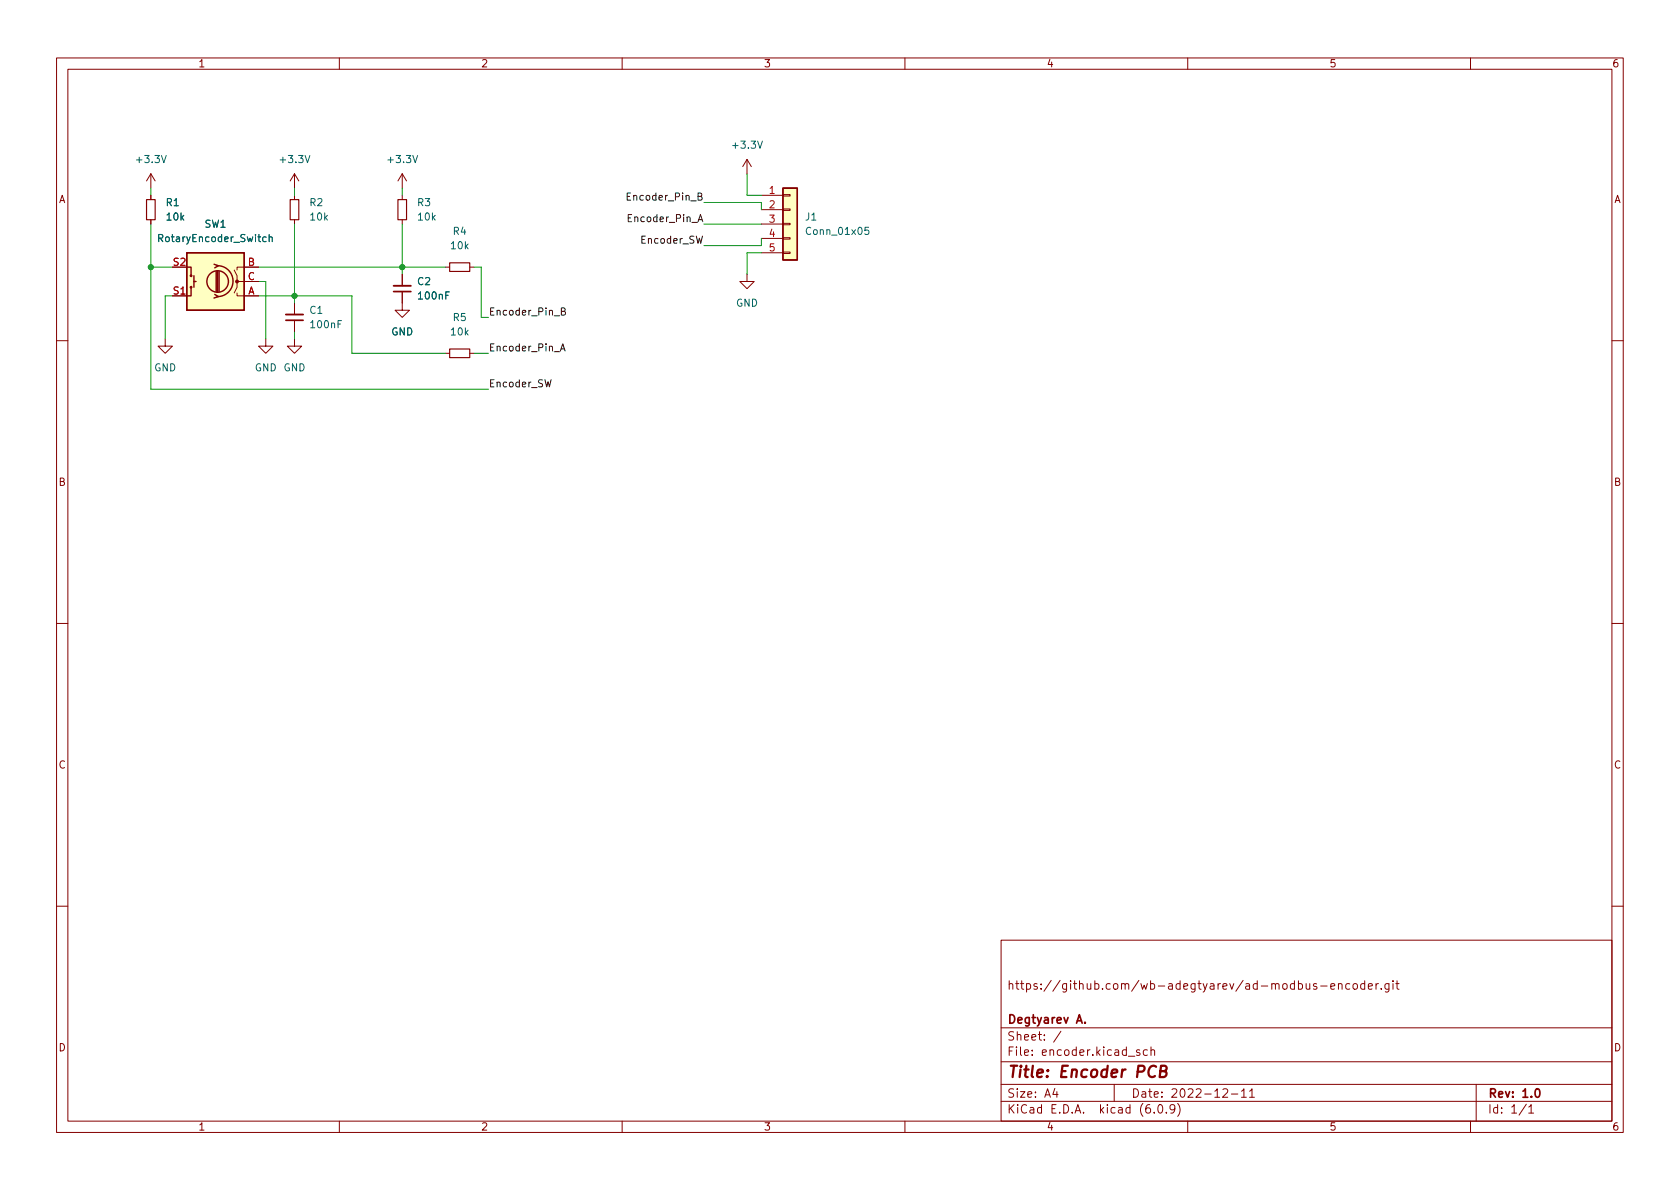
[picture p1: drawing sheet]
<svg xmlns="http://www.w3.org/2000/svg" width="297mm" height="210mm" viewBox="0 0 297 210" stroke-linecap="round" stroke-linejoin="round" font-family="sans-serif">
<g fill="none" stroke="#840000" stroke-width=".18">
<path d="M10 10.2h277v190.1h-277zM12 12.2h273v186.1h-273zM60 10.2v2M110 10.2v2M160 10.2v2M210 10.2v2M260 10.2v2M26.7 30.7l-.8 1.3M26.7 30.7v2.6M26.7 34.5v.8M26.7 38.9v.7M26.7 30.7l.7 1.3"/>
<path d="M52.1 30.7l-.8 1.3M52.1 30.7v2.6M52.1 34.5v.8M52.1 38.9v.7M52.1 30.7l.7 1.3M71.1 30.7v2.6M71.1 34.5v.8M71.1 38.9v.7M71.1 30.7l-.7 1.3M71.1 30.7l.8 1.3M132.1 28.2l-.8 1.3M132.1 28.2v2.5"/>
<path d="M132.1 28.2l.7 1.3M134.6 34.5h3.8M134.6 37.1h3.8M134.6 39.6h3.8M138.4 39.5h1.3v.2h-1.3zM138.4 37h1.3v.2h-1.3zM138.4 34.4h1.3v.3h-1.3zM29.2 59.9v1.3h1.3l-1.3 1.3-1.3-1.3h1.3M41.4 47.7l.5 1.1v1h3.8M41.9 51.8v.5h3.8M42.4 49.8h-.5v1l-.5 1M45.7 47.2h-3.8v.5"/>
<path d="M47 59.9v1.3h1.3l-1.3 1.3-1.3-1.3h1.3M52.1 59.9v1.3h1.2l-1.2 1.3-1.3-1.3h1.3M52.1 53.6v2M52.1 56.6v2.1M71.1 51.6v3.3h1.3l-1.3 1.2-1.3-1.2h1.3M71.1 48.5v2M78.7 47.2h.8M83.1 47.2h.7M132.1 48.5v1.3h1.2l-1.2 1.2-1.3-1.2h1.3M134.6 42.2h3.8M134.6 44.7h3.8M138.4 44.6h1.3v.2h-1.3z"/>
<path d="M138.4 42h1.3v.3h-1.3zM10 60.2h2M78.7 62.5h.8M83.1 62.5h.7M285 60.2h2M10 110.2h2M285 110.2h2M10 160.2h2M177 166.3h108v32h-108zM230.9 173.9l.1 1h.4l.2-.1M231.6 173.9v1M232.8 174l-.4-.1-.2 .2 .1 .3 .5 .1v.4h-.6"/>
<path d="M233.5 174.4h1.1M235.3 174.4l.7-.1-.1-.3-.4-.1-.2 .2 .1 .8h.5M236.6 174.1l.3-.2 .3 .1 .1 .9M236.6 173.9v1M238.6 174l-.4-.1-.3 .3v.4l.2 .3h.5M239.4 174l.3-.1 .3 .3v.4l-.3 .3h-.3l-.2-.3v-.4zM241.3 174l-.4-.1-.3 .3v.4l.1 .3h.6M241.3 173.4v1.5M241.9 174.4l.7-.1v-.3l-.5-.1-.2 .2 .1 .8h.6M243.3 173.9v1M243.7 173.9l-.3 .1-.1 .2M244.2 174.8v.1"/>
<path d="M245.6 173.9v1.2l-.3 .3h-.4M245.6 174l-.5-.1-.2 .3v.4l.1 .3h.6M246.3 173.4v.2M246.3 173.9v1M246.8 173.9h.6M247 173.4v1.3l.4 .2M285 160.2h2M60 198.3v2M110 198.3v2M160 198.3v2M177 194.8h108M177 191.8h108"/>
<path d="M177 187.8h108M177 181.8h108M186.5 192.5l-.4 1h1M186.9 193v1M187.6 182.4l-1.3 1.9M197 191.8v3M199.5 186.8h1.1M201.5 185.7l-.4-.1-.2 .2 .1 .3 .5 .1v.4h-.6M202.9 185.7l-.5-.1-.3 .3v.4l.2 .3h.6M203.5 185.8l.2-.2 .4 .1v.9M203.5 185.1v1.5M204.1 196.7v.1"/>
<path d="M204.9 195.4l.2-.1a.81 .81 0 0 1 .6 .7 .81 .81 0 0 1-.3 .8h-.2a.81 .81 0 0 1-.6-.6 .81 .81 0 0 1 .3-.8zM206.2 196.7v.1M207.7 196l-.3 .3h-.3l-.2-.3 .1-.6 .4-.1 .2 .2a.99 .99 0 0 1-.3 1.3h-.3M208.2 195.1a1.72 1.72 0 0 1 0 2.3M210 198.3v2M216.2 192.7l.6-.2 .2 .2 .1 .3-1 1h1M217.7 193.5h1.2M219.5 193l.4-.5v1.5M219.5 194h.9M220.9 193l.5-.5v1.5M220.9 194h.9M260 198.3v2"/>
<path d="M261 191.8v6.5M269.9 195.3l-1.3 1.9M270.3 195.8l.4-.5v1.5M270.3 196.8h.9"/>
</g>
<path d="M50.5 56.6h3.1M69.6 51.6h3M191.8 180.8v.1M271.6 192.6l.2-.1a.82 .82 0 0 1 .6 .7 .82 .82 0 0 1-.3 .8h-.2a.81 .81 0 0 1-.6-.6 .81 .81 0 0 1 .3-.8z" fill="none" stroke="#840000" stroke-width=".3"/>
<path d="M204.4 188.7a.88 .88 0 0 0-1-.1 .88 .88 0 0 0-.4 1 .69 .69 0 0 0 .4 .8 .69 .69 0 0 0 .8-.1M205.2 189.4l.8-.1a.46 .46 0 0 0 .3-.4 .46 .46 0 0 0-.3-.4h-.7l-.3 2h.8a.53 .53 0 0 0 .4-.5 .53 .53 0 0 0-.4-.6" fill="none" stroke="#840000" stroke-width=".4"/>
<path d="M25.9 35.3h1.5v3.6h-1.5zM51.3 35.3h1.5v3.6h-1.5zM70.4 35.3h1.5v3.6h-1.5zM79.5 46.5h3.6v1.5h-3.6zM79.5 61.7h3.6v1.5h-3.6z" fill="none" stroke="#840000" stroke-width=".2"/>
<path d="M50.5 55.6h3.1M69.6 50.5h3" fill="none" stroke="#840000" stroke-width=".33"/>
<g fill="#ffffc2" stroke="#ffffc2" stroke-width=".18">
<path d="M138.4 33.3h2.6v12.7h-2.6z"/>
<path d="M33 44.7h10.2v10.2h-10.2z"/>
</g>
<g fill="none" stroke="#840000" stroke-width=".25">
<path d="M138.4 33.3h2.6v12.7h-2.6zM33 44.7h10.2v10.2h-10.2zM33 47.2h.8v1.6M33.8 50.8v1.5h-.8M34.3 49.8h.4M34.3 48.8v2M37.8 46.7l.8 .3-.6 .4M38 52.1l.6 .3-.8 .3M38.2 48v3.6M38.5 48v3.6M38.5 47a2.73 2.73 0 0 1 2.7 2.7 2.73 2.73 0 0 1-2.7 2.7M38.7 48v3.6"/>
<circle cx="33.8" cy="50.8" r=".13"/>
<circle cx="33.8" cy="48.8" r=".13"/>
<circle cx="38.5" cy="49.8" r="1.9"/>
</g>
<path d="M47.1 41.9h-.4l-.3 .2 .2 .6h.5M47.6 42l.2-.1h.3v.8M47.6 41.5v1.2M153.6 40.2h-.6l-.1 .6 .2-.1h.4l.1 .2v.4l-.2 .2-.5-.2" fill="none" stroke="#006464" stroke-width=".18"/>
<circle cx="41.9" cy="49.8" r=".25" fill="#840000" stroke="#840000" stroke-width=".18"/>
<path d="M110.9 34.7h.4M111.5 34.1h-.6v1.3h.6M99.3 55.1l.5-.1 .1-.2v-.2l-.6-.2v1.3h.4l.2-.1 .1-.3-.3-.2M96.4 67.1l.3 1.3 .2-.9 .2 .9 .3-1.3M99.1 62.1l.4-1.3 .4 1.3M99.2 61.7h.6" fill="none" stroke="#0f0f0f" stroke-width=".18"/>
<g fill="none" stroke="#009600" stroke-width=".18">
<path d="M26.7 33.3v1.2M26.7 39.6v29.2h59.7M52.1 33.3v1.2M52.1 39.6v14M71.1 33.3v1.2M71.1 39.6v8.9M124.5 35.8h10.1v1.3M124.5 39.6h10.1M132.1 30.7v3.8h2.5M26.7 47.2h3.8M30.5 52.3h-1.3v7.6M45.7 52.3h16.5v10.2h16.5"/>
<path d="M45.7 47.2h33M45.7 49.8h1.3v10.1M52.1 58.7v1.2M83.8 47.2h1.3v8.9h1.3M134.6 44.7h-2.5v3.8M134.6 42.2v1.2h-10.1M83.8 62.5h2.6"/>
</g>
<g fill="#009600" stroke="#009600" stroke-width=".18">
<circle cx="26.7" cy="47.2" r=".46"/>
<circle cx="52.1" cy="52.3" r=".46"/>
<circle cx="71.1" cy="47.2" r=".46"/>
</g>
<text font-size="2.8" fill="#840000" x="178" y="190.6">Title: Encoder PCB</text>
<g font-size="2.1" fill="#840000">
<text x="178" y="175">https://github.com/wb-adegtyarev/ad-modbus-encoder.git</text>
<text x="178" y="184">Sheet: /</text>
<text x="178" y="181">Degtyarev A.</text>
<text x="178" y="186.7">File: encoder.kicad_sch</text>
<text x="178" y="196.9">KiCad E.D.A. kicad (6.0.9)</text>
<text x="178" y="194.1">Size: A4</text>
<text x="200" y="194.1">Date: 2022-12-11</text>
<text x="263" y="194.1">Rev: 1.0</text>
<text x="263" y="196.9">Id: 1/1</text>
</g>
<g font-size="1.8" fill="#840000">
<text x="35" y="11.9">1</text>
<text x="85" y="11.9">2</text>
<text x="135" y="11.9">3</text>
<text x="185" y="11.9">4</text>
<text x="235" y="11.9">5</text>
<text x="285" y="11.9">6</text>
<text x="10.3" y="35.9">A</text>
<text x="285.3" y="35.9">A</text>
<text x="10.3" y="85.9">B</text>
<text x="285.3" y="85.9">B</text>
<text x="10.3" y="135.9">C</text>
<text x="285.3" y="135.9">C</text>
<text x="10.3" y="185.9">D</text>
<text x="285.3" y="185.9">D</text>
<text x="35" y="199.9">1</text>
<text x="85" y="199.9">2</text>
<text x="135" y="199.9">3</text>
<text x="185" y="199.9">4</text>
<text x="235" y="199.9">5</text>
<text x="285" y="199.9">6</text>
</g>
<g font-size="1.8" fill="#006464">
<text x="24.3" y="28.8">+3.3V</text>
<text x="49.7" y="28.8">+3.3V</text>
<text x="68.8" y="28.8">+3.3V</text>
<text x="129.7" y="26.3">+3.3V</text>
<text x="29.4" y="36.4">R1</text>
<text x="29.5" y="39">10k</text>
<text x="36.2" y="40.3">SW1</text>
<text x="54.8" y="36.4">R2</text>
<text x="54.9" y="39">10k</text>
<text x="73.8" y="36.4">R3</text>
<text x="74" y="39">10k</text>
<text x="80.1" y="41.5">R4</text>
<text x="142.4" y="39">J1</text>
<text x="142.9" y="41.5">Conn_01x05</text>
<text x="28.4" y="42.8">RotaryEncoder_Switch</text>
<text x="79.8" y="44.1">10k</text>
<text x="73.8" y="50.4">C2</text>
<text x="74.1" y="52.9">100nF</text>
<text x="54.8" y="55.5">C1</text>
<text x="55.1" y="58">100nF</text>
<text x="69.2" y="59.3">GND</text>
<text x="79.8" y="59.3">10k</text>
<text x="80.1" y="56.8">R5</text>
<text x="130.1" y="54.2">GND</text>
<text x="27.2" y="65.7">GND</text>
<text x="45" y="65.7">GND GND</text>
</g>
<g font-size="1.8" fill="#0f0f0f">
<text x="111.4" y="35.5">Encoder_Pin_B</text>
<text x="111.4" y="39.3">Encoder_Pin_A</text>
<text x="113.5" y="43.1">Encoder_SW</text>
<text x="86.4" y="55.8">Encoder_Pin_B</text>
<text x="86.4" y="62.1">Encoder_Pin_A</text>
<text x="86.4" y="68.5">Encoder_SW</text>
</g>
<g font-size="1.8" fill="#a90000">
<text x="136" y="34.3">1</text>
<text x="136" y="36.8">2</text>
<text x="136" y="39.4">3</text>
<text x="136" y="41.9">4</text>
<text x="30.7" y="47">S2</text>
<text x="43.8" y="47">B</text>
<text x="136" y="44.4">5</text>
<text x="30.7" y="52.1">S1</text>
<text x="43.8" y="52.1">A</text>
<text x="43.8" y="49.5">C</text>
</g>
</svg>
